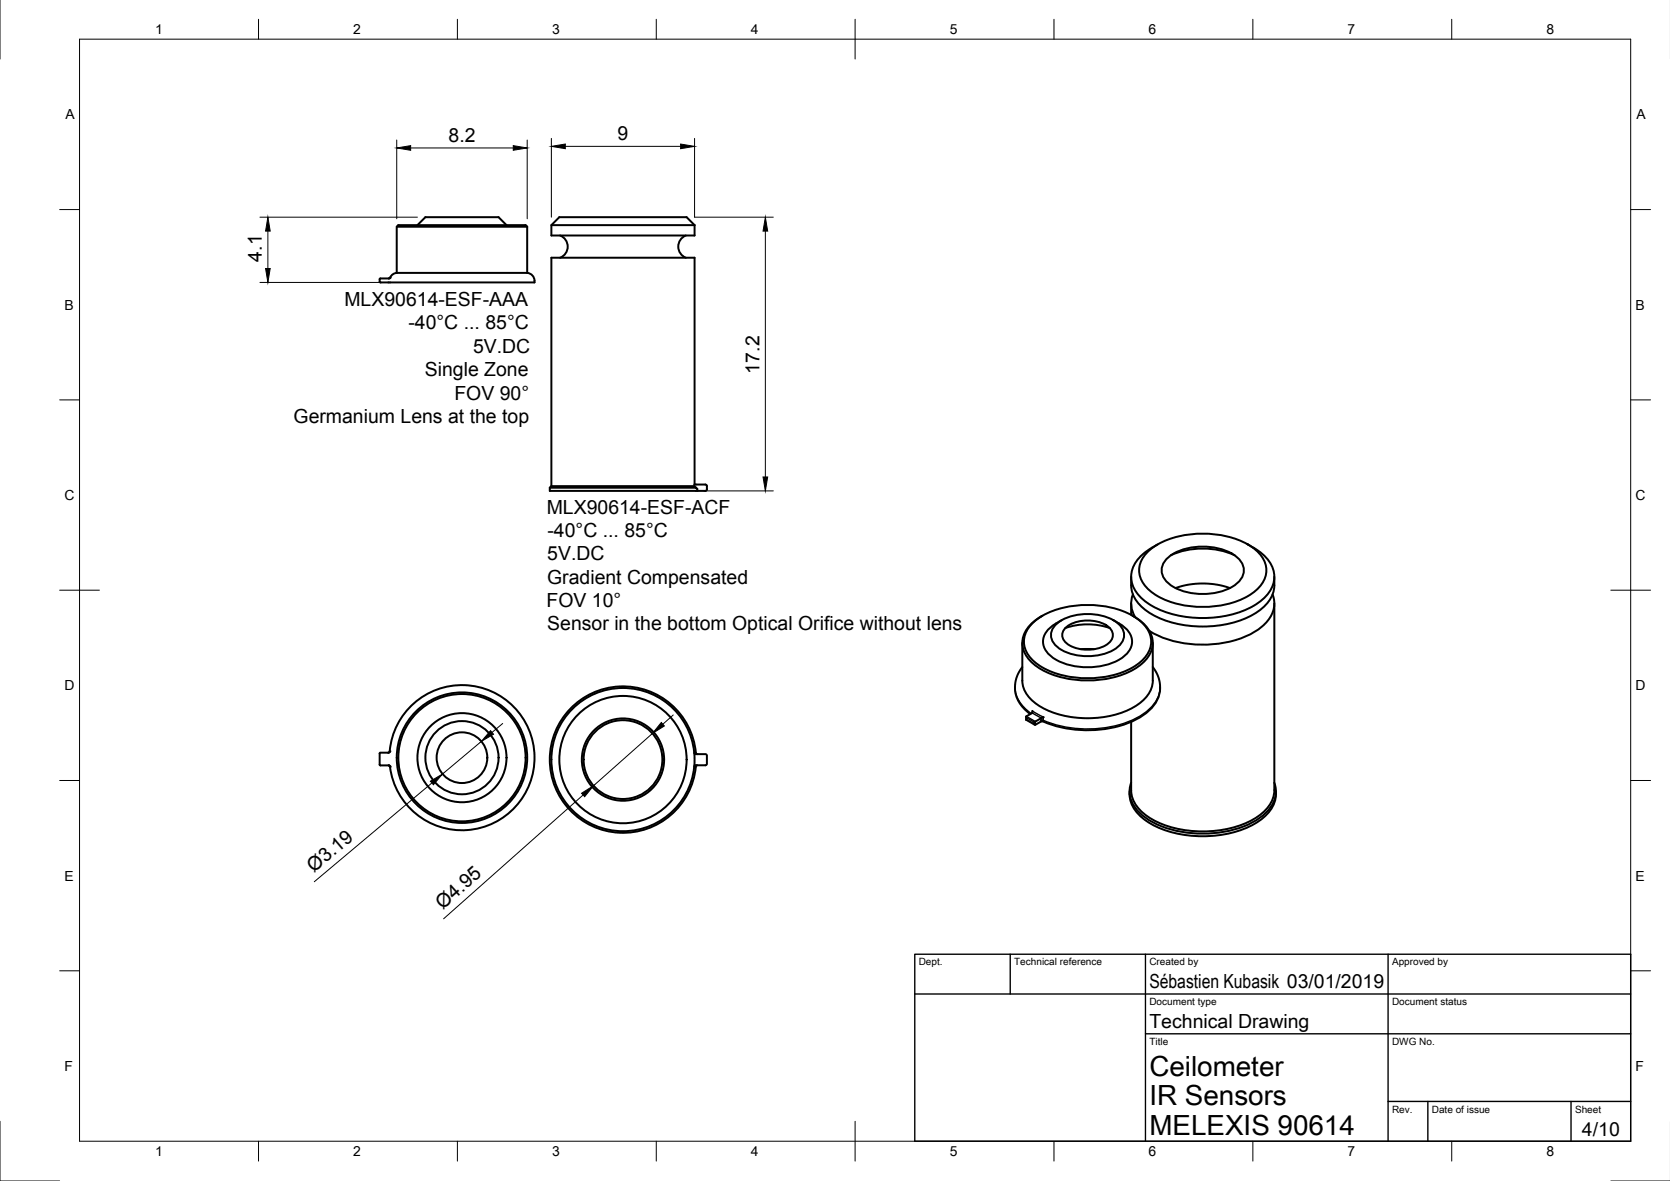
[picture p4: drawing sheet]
<svg xmlns="http://www.w3.org/2000/svg" width="420mm" height="297mm" viewBox="0 0 420 297" stroke-linecap="round" stroke-linejoin="round" font-family="sans-serif">
<!-- layer: Visible -->
<g fill="none" stroke="#000" stroke-width=".5">
<path d="M99.8 57h32.8M105 56.6l2-2h18.4l2 2M132.6 57l-.4-.4h-32l-.4 .4v11.6M132.6 57v11.6M138.7 56.6l2-2h32l2 2v2.6h-36zM138.7 56.6h36M140.9 59.2a3 3 0 0 1 1.9 2.8 3 3 0 0 1-1.9 2.8M172.5 59.2a3 3 0 0 0-1.9 2.8 3 3 0 0 0 1.9 2.8M98.3 69.8l-.5 .2M99.8 68.6h32.8M99.8 68.6l-.8 .3-1.2 1.1M132.6 68.6a1.78 1.78 0 0 1 1.8 2.4h-38.7l-.2-.1 .2-.9h2.1"/>
<path d="M138.3 122.7h36.8M138.7 122.3h36l.4 .3M138.7 122.3l-.4 .4M174.7 121.9h2.9l.2 .3v1l-.3 .3h-39.2v-.8M174.7 121.9v-57.1h-36v57.5M175.1 122.6l.4 .4zM289 138.6a21.6 21.6 0 0 1 16.1-4.3 18.3 18.3 0 0 1 12 5.2 6 6 0 0 1-.9 8.8 21.6 21.6 0 0 1-16 4.2 18.3 18.3 0 0 1-12.1-5.1 6 6 0 0 1 .9-8.8zM291.2 136.9a11.7 11.7 0 0 0-6.4 6.6 7.6 7.6 0 0 0 3.8 8.1 27.2 27.2 0 0 0 20.8 3.1 16.5 16.5 0 0 0 10.1-6 6.7 6.7 0 0 0-1.7-9.2l-1.1-.9-2.7-1.7M294.6 139.7a19.8 19.8 0 0 1 16 0M260 156.5a21.6 21.6 0 0 1 16.1-4.2 18.3 18.3 0 0 1 12 5.1 6 6 0 0 1-.9 8.8 21.6 21.6 0 0 1-16 4.3 18.3 18.3 0 0 1-12.1-5.2 6 6 0 0 1 .9-8.8zM262.3 154.9a8.4 8.4 0 0 0-5.1 6.8 8 8 0 0 0 4.8 6.7 25.7 25.7 0 0 0 23.2 0 8.4 8.4 0 0 0 4.8-6.7 8.4 8.4 0 0 0-5-6.8M265.5 157.2a12.9 12.9 0 0 1 11.6-2.4 7.7 7.7 0 0 1 5.5 3.8 4 4 0 0 1-2.5 4.9 14.1 14.1 0 0 1-13.9-.6 3.6 3.6 0 0 1-.7-5.7z"/>
<path d="M267.1 156a9 9 0 0 0-4.3 3.8 4.4 4.4 0 0 0 1.9 5.5 16.9 16.9 0 0 0 17.8 0 4.5 4.5 0 0 0 .1-7.8l-2.4-1.5M268 158a17.1 17.1 0 0 1 11.2 0M268.4 157.6a9.5 9.5 0 0 1 10.5 0 2.64 2.64 0 0 1 1.1 2.6 2.64 2.64 0 0 1-1.9 2.1 9.7 9.7 0 0 1-9.7-.5 2.5 2.5 0 0 1 0-4.2zM284.6 145.1a8.7 8.7 0 0 0 4.6 9.1 27.8 27.8 0 0 0 26.8 0 8.7 8.7 0 0 0 4.6-9.1M284.6 151.8v2.9M285 149.5a6.3 6.3 0 0 0 .6 5.8M293.5 140.6a14.5 14.5 0 0 1 13-2.7 8.7 8.7 0 0 1 6.2 4.3 4.2 4.2 0 0 1-1.8 4.8 15.5 15.5 0 0 1-16.6 0 4 4 0 0 1-.8-6.4zM295.8 147.9l3-.8 3.7-.3 3.7 .2 3.2 .9M320.2 149.5a7 7 0 0 1-2.6 8 24 24 0 0 1-16 4.6 25.3 25.3 0 0 1-12.4-3.4M320.6 151.8v46.9a9.4 9.4 0 0 1-5.9 7.7 28.2 28.2 0 0 1-25.5-.7 8.8 8.8 0 0 1-4.6-7v-17.1M257.2 167.8l-1 1.6-.6 1.6a7.8 7.8 0 0 0 3.6 8.6M257.2 161.7v9.5a8.5 8.5 0 0 0 5.4 7 25.7 25.7 0 0 0 23.2-.7 8.1 8.1 0 0 0 4.2-6.3v-9.5"/>
<path d="M259.7 178.8v.5l-1.5 .9v.3M271.9 163.3h3.4M290 167.8l1 1.6 .7 1.8a7.8 7.8 0 0 1-3.5 8.3 27 27 0 0 1-19.3 3.8l-4-.9-2.6-1-1.8 .9-.3-.2M97.7 189.3l.3-.2a18.3 18.3 0 0 1 25.9-15.2 18.3 18.3 0 0 1 5 29.7 18.3 18.3 0 0 1-29.5-5.9l-1-3.2-.3-1.6-.4-.4M98.2 188.9l-.4 .4-2.2 .1-.1 2.9 .2 .2h2.2l.4 .4M174.7 189.3l.4 .4 2.6 .1 .1 .2 .1 2.1-.4 .4h-2.4l-.4 .3M175.5 189.7l-.4-.2a18.4 18.4 0 0 0-28.1-14 18.4 18.4 0 0 0 .2 31.4 18.4 18.4 0 0 0 27.9-14.2l.4-.2M258.2 181l2.1 1.3M258.2 180.3v.7M258.2 181h.1M262.6 180.4l-2.4 1.2M284.2 199.1a8.3 8.3 0 0 0 4.2 7.4 27.9 27.9 0 0 0 21.4 3 17.1 17.1 0 0 0 9.8-5.6 7.1 7.1 0 0 0 1.4-4.8"/>
<path d="M284.6 196.9a7.2 7.2 0 0 0 2.9 8.2 25.8 25.8 0 0 0 18.2 4.4 21.6 21.6 0 0 0 12.9-5.2 6.9 6.9 0 0 0 2-7.4"/>
<circle cx="116.2" cy="190.6" r="16"/>
<circle cx="116.2" cy="190.6" r="11.2"/>
<circle cx="116.2" cy="190.6" r="9.2"/>
<circle cx="116.2" cy="190.6" r="6.4"/>
<circle cx="116.2" cy="190.6" r="16.4"/>
<circle cx="156.7" cy="191" r="16"/>
<circle cx="156.7" cy="191" r="10.4"/>
<circle cx="156.7" cy="191.1" r="9.9"/>
<circle cx="156.7" cy="191.1" r="18"/>
</g>
<!-- layer: Visible Narrow -->
<path d="M255.4 172.8a8.3 8.3 0 0 0 4.1 6.7M259.6 179.4l.1-.6 2.9 1.6-.2 .7M259.7 179.3l2.3 1.3M291.9 172.8a8.8 8.8 0 0 1-4.8 7.1 28.7 28.7 0 0 1-24.7 1.2M258.2 180.5l2 1.1v.5l-2-1.1zM258.2 180.2l2.3 1.3v.8M261.9 181.2v.3M262 180.6l-.1 .6M262.4 181.1v.4M262.4 181.1l-.5 .1" fill="none" stroke="#000" stroke-width=".35"/>
<!-- layer: Border -->
<g fill="none" stroke="#000" stroke-width=".25">
<path d="M0 -.1v15M20 9.9h390.3v277.1h-390.3zM65 4.8v5.1M115.1 4.8v5.1M165.1 4.8v5.1M215.1 4.8v10.1M265.2 4.8v5.1M315.2 4.8v5.1M365.2 4.8v5.1M15 52.7h5M410.3 52.7h5M15 100.6h5"/>
<path d="M410.3 100.6h5M15 148.4h10M405.3 148.4h10M15 196.3h5M410.3 196.3h5M15 244.2h5M410.3 244.2h5M0 282v15h15M65 287v5M115.1 287v5M165.1 287v5M215.1 282v10"/>
<path d="M265.2 287v5M315.2 287v5M365.2 287v5M405.3 297h14.9"/>
</g>
<!-- layer: TitleBlock -->
<path d="M230.2 240h180.1v47h-180.1zM230.2 250h180.1M254.2 240v10M288.2 240v47M349.2 240v47M288.2 260h122.1M349.2 277h61.1M359.2 277v10M395.3 277v10" fill="none" stroke="#000" stroke-width=".35"/>
<!-- layer: Dimensions -->
<g fill="none" stroke="#000" stroke-width=".25">
<path d="M99.8 35.2v19.8M103.3 37.2h25.8M132.6 35.2v19.8M138.7 34.8v19.8M142.2 36.8h29M174.7 34.8v19.8h19.9M65.4 54.6h39.6M67.4 58.1v9.4M192.6 58.1v61.9M65.4 71h30.6M177.1 123.5h17.5M169.4 179.8l-2.6 2.4"/>
<path d="M108.7 196.9l-29.6 24.9M121.1 186.5l-9.8 8.2M126.5 182l-2.7 2.2M146.7 200l-35.1 31.1M164.1 184.5l-14.8 13.1"/>
</g>
<path d="M99.8 37.2l3.5-.6v1.2zM129.1 36.6l3.5 .6-3.5 .6zM138.7 36.8l3.5-.6v1.2zM171.2 36.2l3.5 .6-3.5 .6zM67.4 54.6l.6 3.5h-1.2zM192.6 54.6l.5 3.5h-1.1zM66.8 67.5h1.2l-.6 3.5zM192 120h1.1l-.5 3.5zM108.3 196.5l3-1.8-2.3 2.7zM123.4 183.8l.8 .9-3.1 1.8zM146.3 199.5l3-1.9-2.2 2.8zM166.4 181.7l.8 .9-3.1 1.9z" fill="#000" stroke="#000" stroke-width=".25"/>
<g font-size="7">
<text x="289.2" y="270.5">Ceilometer</text>
<text x="289.2" y="278">IR Sensors</text>
<text x="289.2" y="285.5">MELEXIS 90614</text>
</g>
<g font-size="4.9">
<text x="112.9" y="35.7">8.2</text>
<text x="155.4" y="35.3">9</text>
<text x="65.9" y="65.8" transform="rotate(-90 65.9 65.8)">4.1</text>
<text x="86.7" y="77">MLX90614-ESF-AAA</text>
<text x="102.8" y="82.9">-40°C ... 85°C</text>
<text x="119" y="88.7">5V.DC</text>
<text x="106.9" y="94.6">Single Zone</text>
<text x="191.1" y="93.9" transform="rotate(-90 191.1 93.9)">17.2</text>
<text x="114.3" y="100.5">FOV 90°</text>
<text x="73.9" y="106.4">Germanium Lens at the top</text>
<text x="137.6" y="129.2">MLX90614-ESF-ACF</text>
<text x="137.8" y="135">-40°C ... 85°C</text>
<text x="137.7" y="140.9">5V.DC</text>
<text x="137.7" y="146.8">Gradient Compensated</text>
<text x="137.5" y="152.7">FOV 10°</text>
<text x="137.7" y="158.5">Sensor in the bottom Optical Orifice without lens</text>
<text x="79" y="219.6" transform="rotate(-40 79 219.6)">Ø3.19</text>
<text x="111.4" y="228.9" transform="rotate(-42 111.4 228.9)">Ø4.95</text>
<text x="289.2" y="248.5">Sébastien Kubasik 03/01/2019</text>
<text x="289.2" y="258.5">Technical Drawing</text>
<text x="398" y="285.6">4/10</text>
</g>
<g font-size="3.5">
<text x="39" y="8.6">1</text>
<text x="88.9" y="8.6">2</text>
<text x="138.9" y="8.6">3</text>
<text x="188.9" y="8.6">4</text>
<text x="239" y="8.6">5</text>
<text x="288.9" y="8.6">6</text>
<text x="339" y="8.6">7</text>
<text x="389.1" y="8.6">8</text>
<text x="16.4" y="30">A</text>
<text x="411.7" y="30">A</text>
<text x="16.2" y="77.9">B</text>
<text x="411.5" y="77.9">B</text>
<text x="16.3" y="125.8">C</text>
<text x="411.5" y="125.8">C</text>
<text x="16.2" y="173.6">D</text>
<text x="411.5" y="173.6">D</text>
<text x="16.3" y="221.5">E</text>
<text x="411.5" y="221.5">E</text>
<text x="16.3" y="269.4">F</text>
<text x="411.5" y="269.4">F</text>
<text x="39" y="290.8">1</text>
<text x="88.9" y="290.8">2</text>
<text x="138.9" y="290.8">3</text>
<text x="188.9" y="290.8">4</text>
<text x="239" y="290.8">5</text>
<text x="288.9" y="290.8">6</text>
<text x="339" y="290.8">7</text>
<text x="389.1" y="290.8">8</text>
</g>
<g font-size="2.5">
<text x="231.2" y="242.8">Dept.</text>
<text x="255.2" y="242.8">Technical reference</text>
<text x="289.2" y="242.8">Created by</text>
<text x="350.2" y="242.8">Approved by</text>
<text x="289.2" y="252.8">Document type</text>
<text x="350.2" y="252.8">Document status</text>
<text x="289.2" y="262.8">Title</text>
<text x="350.2" y="262.8">DWG No.</text>
<text x="350.2" y="279.8">Rev.</text>
<text x="360.2" y="279.8">Date of issue</text>
<text x="396.3" y="279.8">Sheet</text>
</g>
</svg>
